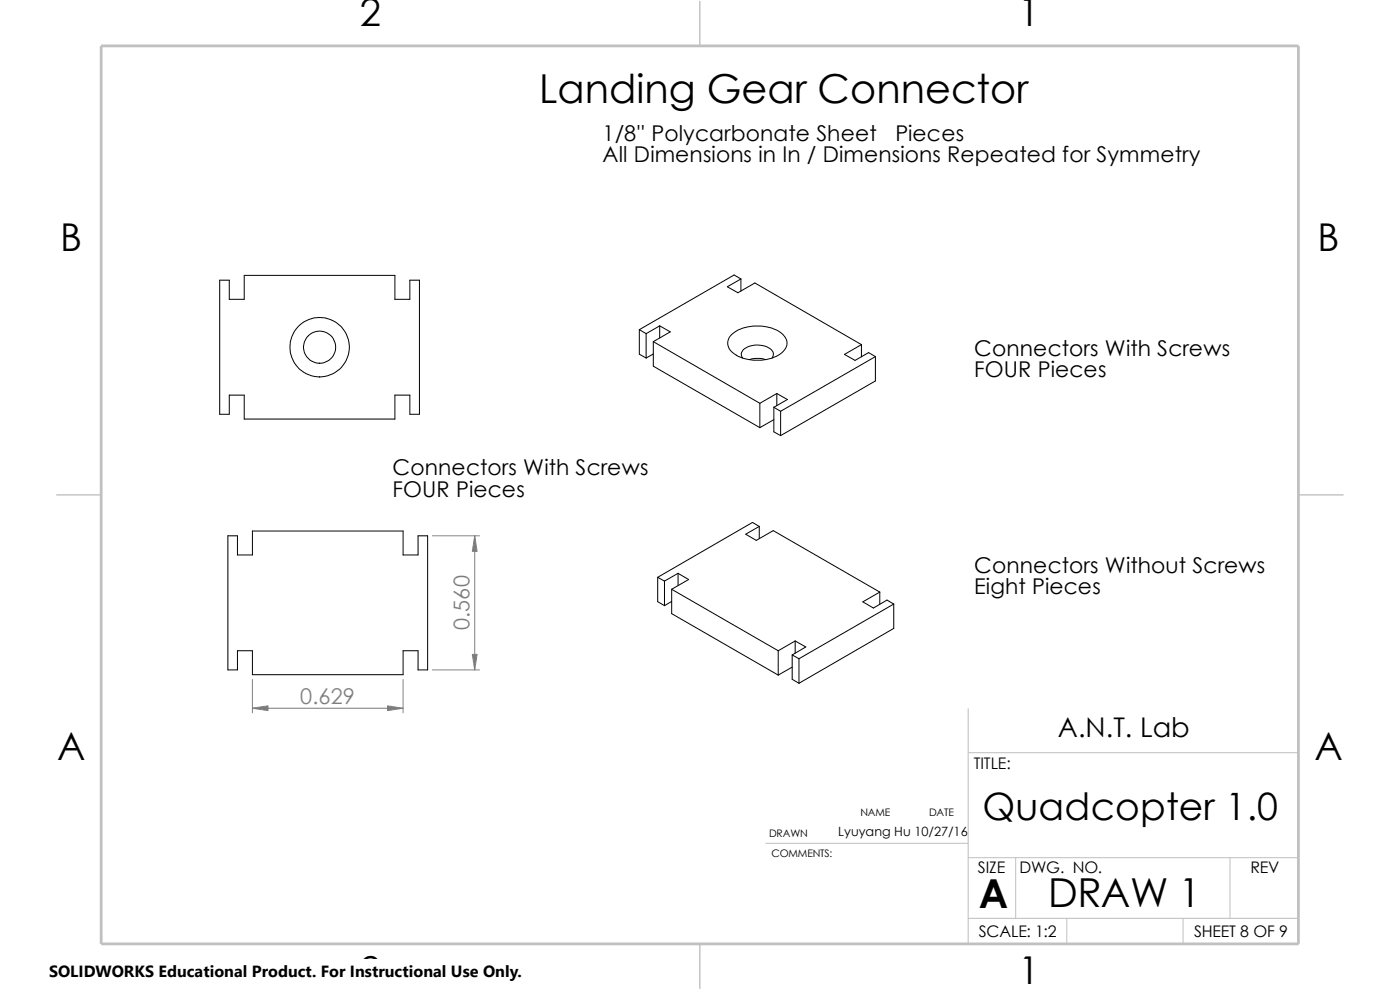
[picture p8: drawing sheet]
<svg xmlns="http://www.w3.org/2000/svg" width="297mm" height="210mm" viewBox="0 0 297 210" stroke-linecap="round" stroke-linejoin="round" font-family="sans-serif">
<path d="M205.4 159.7h70.1M205.4 150.3v49.9M275.5 150.3v49.9h-239.9M162.4 178.9h43M205.4 194.8h70.1M205.4 181.9h70.1M215.5 181.9v12.9M226.3 194.8v5.4M251 194.8v5.4M260.9 181.9v12.9" fill="none" stroke="#c0c0c0" stroke-width=".21"/>
<path d="M148.5 .2v9.5M11.9 105h9.6M275.5 105h9.5M148.5 200.2v9.6" fill="none" stroke="#c0c0c0" stroke-width=".3"/>
<path d="M21.5 9.7h254v190.5h-254z" fill="none" stroke="#c0c0c0" stroke-width=".59"/>
<g fill="none" stroke="#000" stroke-width=".21">
<path d="M46.6 59.4h2v4.1h3.2v-5.1h32v5.1h3.2v-4.1h2v28.5h-2v-4.1h-3.2v5.1h-32v-5.1h-3.2v4.1h-2zM157.2 59.2l-1.5-.9-20.1 11.6M157.2 59.2l-2.9 1.6 2.2 1.3 3.6-2.1 22.7 13.1M157.2 59.2v2.6M135.6 69.9l1.5 .9M135.6 69.9v5.2l1.5 .8M137.1 70.8v5.1M138.6 72.5l22.6 13.1M138.6 72.5v5.2l22.6 13M138.6 75.1l-1.5 .8M140 69.1l2.2 1.3-3.6 2.1M140 69.1l-2.9 1.7"/>
<path d="M140 69.1v2.6M155.2 71a9.1 9.1 0 0 1 8.5-1.4 3.9 3.9 0 0 1 3.3 3.3 4.1 4.1 0 0 1-3.3 3.1 9.5 9.5 0 0 1-8.2-1.2 2.43 2.43 0 0 1-.3-3.8zM157.6 75.9a1.45 1.45 0 0 1 .8-2.2 4.7 4.7 0 0 1 5.6 .9l.1 .5-.3 .8M158.9 76.3a5.9 5.9 0 0 1 3.5 0M182.8 73.1l-3.6 2.1 2.2 1.3 2.9-1.7 1.4 .8M182.8 73.1v2.6M185.7 75.6l-20.1 11.6M185.7 75.6v5.2l-20.1 11.6M161.2 85.6v5.1M164.2 86.4l1.4 .8M164.2 86.4v5.2l1.4 .8M164.2 89l-3 1.7"/>
<path d="M164.8 83.5l2.2 1.3-2.8 1.6M164.8 83.5l-3.6 2.1M164.8 83.5v2.6M165.6 87.2v5.2M48.3 113.7h2.1v4h3.2v-5.1h31.9v5.1h3.2v-4h2v28.4h-2v-4.1h-3.2v5.1h-31.9v-5.1h-3.2v4.1h-2.1zM161.1 111.7l-1.5-.9-20.1 11.7M161.1 111.7l-2.9 1.6 2.2 1.3 3.6-2 22.6 13M161.1 111.7v2.6M139.5 122.5l1.5 .8M139.5 122.5v5.1l1.5 .9M141 123.3v5.2M142.5 125l22.6 13"/>
<path d="M142.5 125v5.2l22.6 13M142.5 127.6l-1.5 .9M143.8 121.6l2.3 1.3-3.6 2.1M143.8 121.6l-2.8 1.7M143.8 121.6v2.6M165.1 138v5.2M168.1 138.9l1.4 .8M168.1 138.9v5.2l1.4 .8M168.7 136l2.2 1.2-2.8 1.7M168.7 136l-3.6 2M168.7 136v2.6M169.5 139.7v5.2"/>
<path d="M186.6 125.6l-3.6 2.1 2.3 1.3 2.9-1.7 1.4 .8M186.6 125.6v2.6M189.6 128.1l-20.1 11.6M189.6 128.1v5.2l-20.1 11.6M168.1 141.5l-3 1.7"/>
<circle cx="67.8" cy="73.7" r="3.4"/>
<circle cx="67.8" cy="73.7" r="6.3"/>
</g>
<path d="M91.7 113.7h10M100.7 113.7v28.4M53.6 144.1v7.1M53.6 150.2h31.9M85.5 144.1v7.1M91.7 142.1h10" fill="none" stroke="#808080" stroke-width=".21"/>
<g fill="#808080" stroke="#808080" stroke-width=".21">
<path d="M53.6 150.2l3.3-.5v1z"/>
<path d="M82.2 149.7l3.3 .5-3.3 .5z"/>
<path d="M100.2 138.8h1l-.5 3.3z"/>
<path d="M100.7 113.7l.5 3.3h-1z"/>
</g>
<path d="M10.4 203.6h100.4v6.4h-100.4z" fill="#fff"/>
<g font-size="8.5">
<text x="114.4" y="21.8">Landing Gear Connector</text>
<text x="207.6" y="192.5">A</text>
<text x="222.4" y="192.4">DRAW 1</text>
</g>
<g font-size="8.1">
<text x="76.4" y="5.5">2</text>
<text x="216.1" y="5.5">1</text>
<text x="12.8" y="53.2">B</text>
<text x="279.5" y="53.2">B</text>
<text x="12.1" y="161.1">A</text>
<text x="278.8" y="161.1">A</text>
<text x="76.4" y="208.7">2</text>
<text x="216.1" y="208.7">1</text>
</g>
<text font-size="8" x="208.4" y="173.9">Quadcopter 1.0</text>
<text font-size="5.8" x="224.5" y="156.3">A.N.T. Lab</text>
<g font-size="4.6">
<text x="127.8" y="29.9">1/8'' Polycarbonate Sheet</text>
<text x="190" y="29.9">Pieces</text>
<text x="127.8" y="34.4">All Dimensions in In / Dimensions Repeated for Symmetry</text>
<text x="206.7" y="75.5">Connectors With Screws</text>
<text x="206.7" y="80.1">FOUR Pieces</text>
<text x="83.3" y="100.8">Connectors With Screws</text>
<text x="83.3" y="105.4">FOUR Pieces</text>
<text x="206.7" y="121.5">Connectors Without Screws</text>
<text x="206.7" y="126">Eight Pieces</text>
</g>
<g font-size="4.6" fill="#808080">
<text x="99.6" y="133.7" transform="rotate(-90 99.6 133.7)">0.560</text>
<text x="63.7" y="149.3">0.629</text>
</g>
<g font-size="3.4">
<text x="206.6" y="163.1">TITLE:</text>
<text x="207.5" y="185.1">SIZE</text>
<text x="216.3" y="185.2">DWG. NO.</text>
<text x="265.3" y="185.3">REV</text>
<text x="207.6" y="198.7">SCALE: 1:2</text>
<text x="253.3" y="198.7">SHEET 8 OF 9</text>
<text x="10.4" y="207.3">SOLIDWORKS Educational Product. For Instructional Use Only.</text>
</g>
<text font-size="2.7" x="177.8" y="177.3">Lyuyang Hu 10/27/16</text>
<g font-size="2.2">
<text x="182.5" y="173.1">NAME</text>
<text x="197.1" y="173.1">DATE</text>
<text x="163.2" y="177.5">DRAWN</text>
<text x="163.7" y="181.7">COMMENTS:</text>
</g>
</svg>
